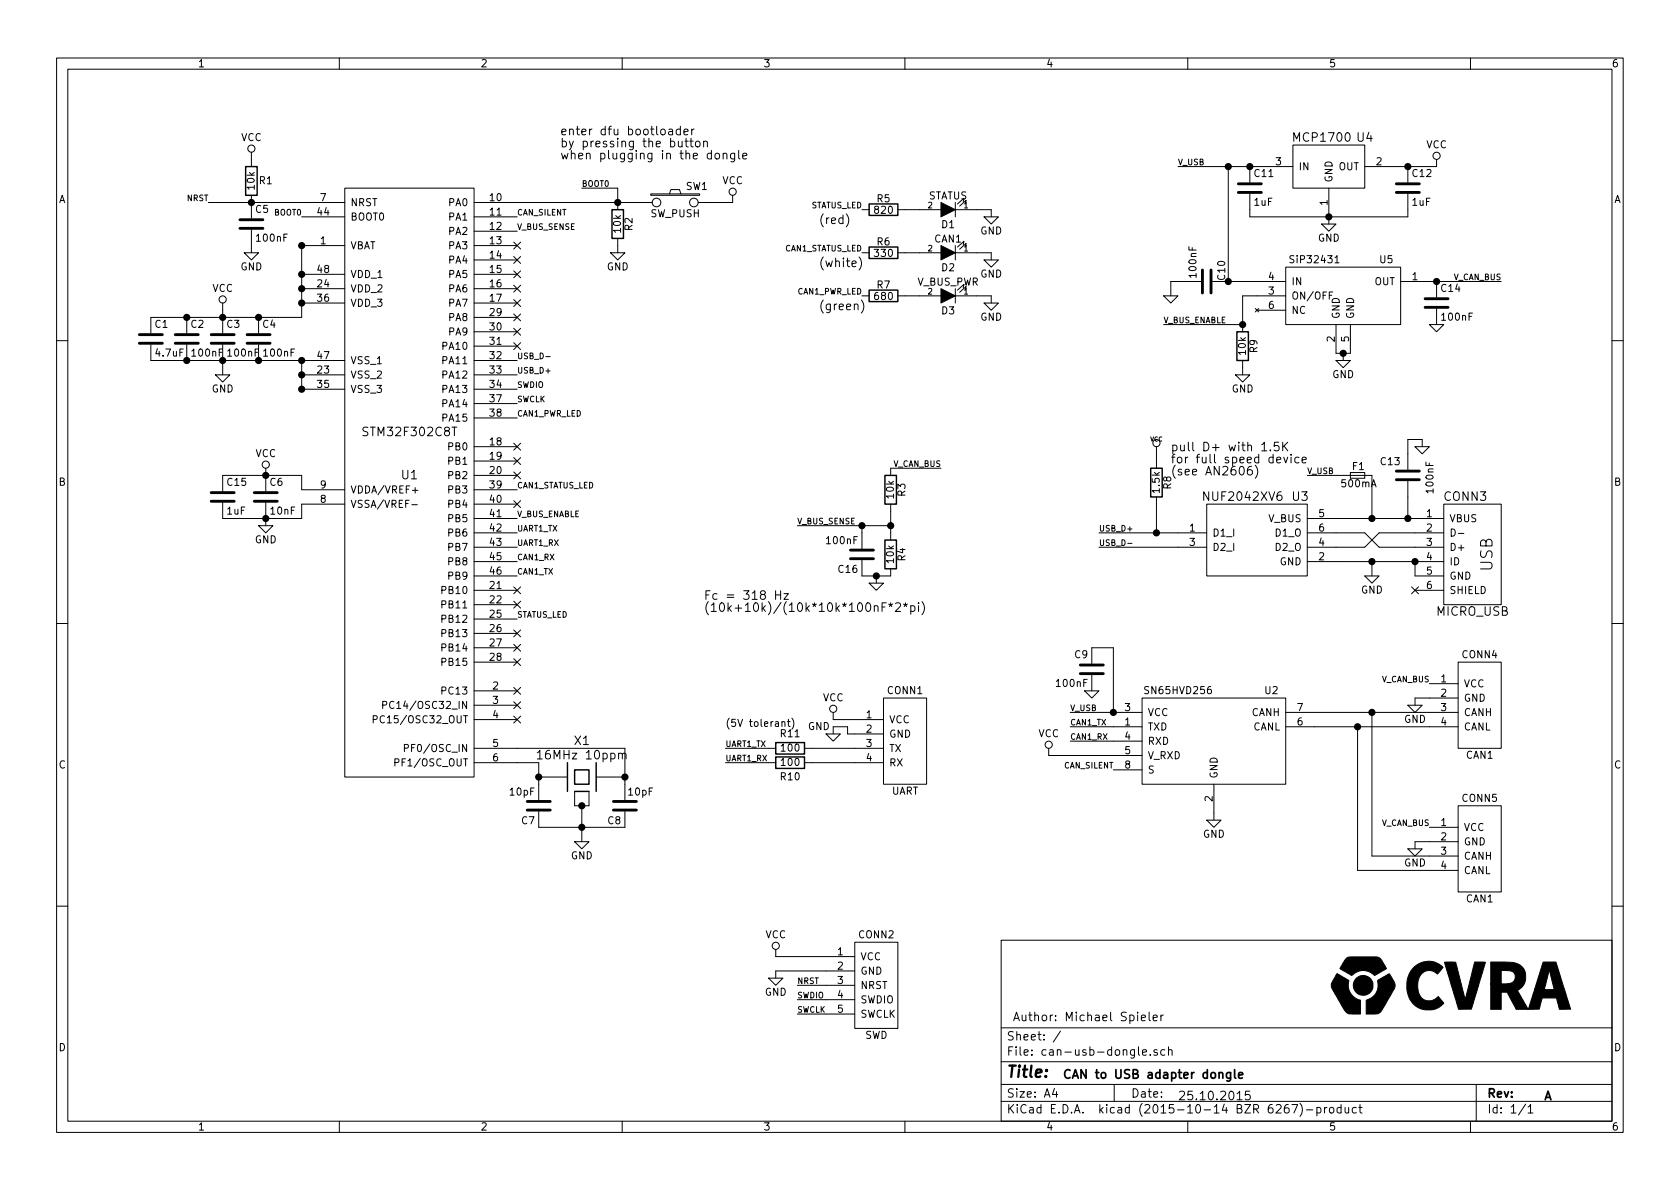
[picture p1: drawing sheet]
EESchema Schematic File Version 2
LIBS:can-usb-dongle-rescue
LIBS:power
LIBS:device
LIBS:transistors
LIBS:conn
LIBS:linear
LIBS:regul
LIBS:74xx
LIBS:cmos4000
LIBS:adc-dac
LIBS:memory
LIBS:xilinx
LIBS:microcontrollers
LIBS:dsp
LIBS:microchip
LIBS:analog_switches
LIBS:motorola
LIBS:texas
LIBS:intel
LIBS:audio
LIBS:interface
LIBS:digital-audio
LIBS:philips
LIBS:display
LIBS:cypress
LIBS:siliconi
LIBS:opto
LIBS:atmel
LIBS:contrib
LIBS:valves
LIBS:_connectors
LIBS:_linear-regulators
LIBS:_stm32
LIBS:_div
LIBS:_transceiver
LIBS:_power
LIBS:cvra
LIBS:logo
LIBS:can-usb-dongle-cache
EELAYER 25 0
EELAYER END
$Descr A4 11693 8268
encoding utf-8
Sheet 1 1
Title ""
Date ""
Rev ""
Comp ""
Comment1 ""
Comment2 ""
Comment3 ""
Comment4 ""
$EndDescr
$Comp
L GND-RESCUE-can-usb-dongle #PWR2
U 1 1
P 1550 2600
F 0 "#PWR2" H 1550 2350 50  0001 C CNN
F 1 "GND" H 1550 2500 50  0000 C CNN
F 2 "" H 1550 2600 60  0000 C CNN
F 3 "" H 1550 2600 60  0000 C CNN
	1    1550 2600
	1    0    0    -1  
$EndComp
$Comp
L VCC #PWR1
U 1 1
P 1550 2150
F 0 "#PWR1" H 1550 2000 50  0001 C CNN
F 1 "VCC" H 1550 2300 50  0000 C CNN
F 2 "" H 1550 2150 60  0000 C CNN
F 3 "" H 1550 2150 60  0000 C CNN
	1    1550 2150
	1    0    0    -1  
$EndComp
$Comp
L C C6
U 1 1
P 1850 3450
F 0 "C6" H 1875 3550 50  0000 L CNN
F 1 "10nF" H 1875 3350 50  0000 L CNN
F 2 "_std:_0603" H 1888 3300 30  0001 C CNN
F 3 "" H 1850 3450 60  0000 C CNN
	1    1850 3450
	1    0    0    -1  
$EndComp
$Comp
L C C4
U 1 1
P 1800 2350
F 0 "C4" H 1825 2450 50  0000 L CNN
F 1 "100nF" H 1825 2250 50  0000 L CNN
F 2 "_std:_0603" H 1838 2200 30  0001 C CNN
F 3 "" H 1800 2350 60  0000 C CNN
	1    1800 2350
	1    0    0    -1  
$EndComp
$Comp
L C C3
U 1 1
P 1550 2350
F 0 "C3" H 1575 2450 50  0000 L CNN
F 1 "100nF" H 1575 2250 50  0000 L CNN
F 2 "_std:_0603" H 1588 2200 30  0001 C CNN
F 3 "" H 1550 2350 60  0000 C CNN
	1    1550 2350
	1    0    0    -1  
$EndComp
$Comp
L C C2
U 1 1
P 1300 2350
F 0 "C2" H 1325 2450 50  0000 L CNN
F 1 "100nF" H 1325 2250 50  0000 L CNN
F 2 "_std:_0603" H 1338 2200 30  0001 C CNN
F 3 "" H 1300 2350 60  0000 C CNN
	1    1300 2350
	1    0    0    -1  
$EndComp
$Comp
L C C1
U 1 1
P 1050 2350
F 0 "C1" H 1075 2450 50  0000 L CNN
F 1 "4.7uF" H 1075 2250 50  0000 L CNN
F 2 "_std:_0603" H 1088 2200 30  0001 C CNN
F 3 "" H 1050 2350 60  0000 C CNN
	1    1050 2350
	1    0    0    -1  
$EndComp
$Comp
L GND-RESCUE-can-usb-dongle #PWR6
U 1 1
P 1850 3650
F 0 "#PWR6" H 1850 3400 50  0001 C CNN
F 1 "GND" H 1850 3550 50  0000 C CNN
F 2 "" H 1850 3650 60  0000 C CNN
F 3 "" H 1850 3650 60  0000 C CNN
	1    1850 3650
	1    0    0    -1  
$EndComp
$Comp
L VCC #PWR5
U 1 1
P 1850 3300
F 0 "#PWR5" H 1850 3150 50  0001 C CNN
F 1 "VCC" H 1850 3450 50  0000 C CNN
F 2 "" H 1850 3300 60  0000 C CNN
F 3 "" H 1850 3300 60  0000 C CNN
	1    1850 3300
	1    0    0    -1  
$EndComp
$Comp
L R R1
U 1 1
P 1750 1250
F 0 "R1" H 1850 1250 50  0000 C CNN
F 1 "10k" V 1750 1250 50  0000 C CNN
F 2 "_std:_0603" V 1680 1250 30  0001 C CNN
F 3 "" H 1750 1250 30  0000 C CNN
	1    1750 1250
	1    0    0    -1  
$EndComp
$Comp
L VCC #PWR3
U 1 1
P 1750 1100
F 0 "#PWR3" H 1750 950 50  0001 C CNN
F 1 "VCC" H 1750 1250 50  0000 C CNN
F 2 "" H 1750 1100 60  0000 C CNN
F 3 "" H 1750 1100 60  0000 C CNN
	1    1750 1100
	1    0    0    -1  
$EndComp
$Comp
L SW_PUSH SW1
U 1 1
P 4700 1400
F 0 "SW1" H 4850 1510 50  0000 C CNN
F 1 "SW_PUSH" H 4700 1320 50  0000 C CNN
F 2 "_div:PushButtonSMD-5x3mm" H 4700 1400 60  0001 C CNN
F 3 "" H 4700 1400 60  0000 C CNN
	1    4700 1400
	1    0    0    -1  
$EndComp
Text Label 2100 1500 2    40   ~ 0
BOOT0
Text Label 1450 1400 2    40   ~ 0
NRST
Text Label 4050 1300 0    40   ~ 0
BOOT0
Text Label 3600 2800 0    40   ~ 0
SWCLK
Text Label 3600 2700 0    40   ~ 0
SWDIO
$Comp
L CAN CONN4
U 1 1
P 10300 4900
F 0 "CONN4" H 10300 5250 50  0000 C CNN
F 1 "CAN1" H 10300 4550 50  0000 C CNN
F 2 "_connectors:_Molex-PicoBlade-SMD-4" H 10550 4900 50  0001 C CNN
F 3 "DOCUMENTATION" H 10550 4900 50  0001 C CNN
	1    10300 4900
	1    0    0    -1  
$EndComp
$Comp
L SWD CONN2
U 1 1
P 6100 6850
F 0 "CONN2" H 6100 7200 50  0000 C CNN
F 1 "SWD" H 6100 6500 50  0000 C CNN
F 2 "_connectors:_Solder_Pad1.27_5" H 6100 6700 50  0001 C CNN
F 3 "DOCUMENTATION" H 6100 6700 50  0001 C CNN
	1    6100 6850
	1    0    0    -1  
$EndComp
Text Label 5550 6950 0    40   ~ 0
SWDIO
Text Label 5550 7050 0    40   ~ 0
SWCLK
Text Label 5550 6850 0    40   ~ 0
NRST
$Comp
L GND-RESCUE-can-usb-dongle #PWR11
U 1 1
P 5400 6800
F 0 "#PWR11" H 5400 6550 50  0001 C CNN
F 1 "GND" H 5400 6700 50  0000 C CNN
F 2 "" H 5400 6800 60  0000 C CNN
F 3 "" H 5400 6800 60  0000 C CNN
	1    5400 6800
	1    0    0    -1  
$EndComp
$Comp
L VCC #PWR10
U 1 1
P 5400 6650
F 0 "#PWR10" H 5400 6500 50  0001 C CNN
F 1 "VCC" H 5400 6800 50  0000 C CNN
F 2 "" H 5400 6650 60  0000 C CNN
F 3 "" H 5400 6650 60  0000 C CNN
	1    5400 6650
	1    0    0    -1  
$EndComp
$Comp
L XTAL-SMD-4-PADS X1
U 1 1
P 4050 5400
F 0 "X1" H 4050 5650 60  0000 C CNN
F 1 "16MHz 10ppm" H 4050 5550 60  0000 C CNN
F 2 "_div:_TSX-3225-SMD-XTAL" H 4050 5400 60  0001 C CNN
F 3 "" H 4050 5400 60  0000 C CNN
	1    4050 5400
	1    0    0    -1  
$EndComp
$Comp
L C C8
U 1 1
P 4350 5600
F 0 "C8" H 4375 5700 50  0000 L CNN
F 1 "10pF" H 4150 5500 50  0000 L CNN
F 2 "_std:_0603" H 4388 5450 30  0001 C CNN
F 3 "" H 4350 5600 60  0000 C CNN
	1    4350 5600
	-1   0    0    1   
$EndComp
$Comp
L C C7
U 1 1
P 3750 5600
F 0 "C7" H 3775 5700 50  0000 L CNN
F 1 "10pF" H 3775 5500 50  0000 L CNN
F 2 "_std:_0603" H 3788 5450 30  0001 C CNN
F 3 "" H 3750 5600 60  0000 C CNN
	1    3750 5600
	-1   0    0    1   
$EndComp
$Comp
L GND-RESCUE-can-usb-dongle #PWR7
U 1 1
P 4050 5850
F 0 "#PWR7" H 4050 5600 50  0001 C CNN
F 1 "GND" H 4050 5750 50  0000 C CNN
F 2 "" H 4050 5850 60  0000 C CNN
F 3 "" H 4050 5850 60  0000 C CNN
	1    4050 5850
	1    0    0    -1  
$EndComp
Text Label 3600 2500 0    40   ~ 0
USB_D-
Text Label 3600 2600 0    40   ~ 0
USB_D+
Text Label 7650 3800 0    40   ~ 0
USB_D-
Text Label 7650 3700 0    40   ~ 0
USB_D+
Text Label 9100 3300 0    40   ~ 0
V_USB
$Comp
L GND-RESCUE-can-usb-dongle #PWR26
U 1 1
P 9550 4000
F 0 "#PWR26" H 9550 3750 50  0001 C CNN
F 1 "GND" H 9550 3900 50  0000 C CNN
F 2 "" H 9550 4000 60  0000 C CNN
F 3 "" H 9550 4000 60  0000 C CNN
	1    9550 4000
	1    0    0    -1  
$EndComp
Text Notes 5050 5050 0    50   ~ 0
(5V tolerant)
Text Label 3600 3900 0    40   ~ 0
CAN1_RX
Text Label 3600 4000 0    40   ~ 0
CAN1_TX
$Comp
L C C5
U 1 1
P 1750 1550
F 0 "C5" H 1775 1650 50  0000 L CNN
F 1 "100nF" H 1775 1450 50  0000 L CNN
F 2 "_std:_0603" H 1788 1400 30  0001 C CNN
F 3 "" H 1750 1550 60  0000 C CNN
	1    1750 1550
	1    0    0    -1  
$EndComp
$Comp
L GND-RESCUE-can-usb-dongle #PWR4
U 1 1
P 1750 1750
F 0 "#PWR4" H 1750 1500 50  0001 C CNN
F 1 "GND" H 1750 1650 50  0000 C CNN
F 2 "" H 1750 1750 60  0000 C CNN
F 3 "" H 1750 1750 60  0000 C CNN
	1    1750 1750
	1    0    0    -1  
$EndComp
$Comp
L R R6
U 1 1
P 6150 1750
F 0 "R6" V 6230 1750 50  0000 C CNN
F 1 "330" V 6150 1750 50  0000 C CNN
F 2 "_std:_0603" V 6080 1750 30  0001 C CNN
F 3 "" H 6150 1750 30  0000 C CNN
	1    6150 1750
	0    -1   -1   0   
$EndComp
$Comp
L GND-RESCUE-can-usb-dongle #PWR16
U 1 1
P 6900 1800
F 0 "#PWR16" H 6900 1550 50  0001 C CNN
F 1 "GND" H 6900 1700 50  0000 C CNN
F 2 "" H 6900 1800 60  0000 C CNN
F 3 "" H 6900 1800 60  0000 C CNN
	1    6900 1800
	1    0    0    -1  
$EndComp
$Comp
L LED D1
U 1 1
P 6600 1450
F 0 "D1" H 6600 1550 50  0000 C CNN
F 1 "STATUS" H 6600 1350 50  0000 C CNN
F 2 "_std:_0603" H 6600 1450 60  0001 C CNN
F 3 "" H 6600 1450 60  0000 C CNN
	1    6600 1450
	-1   0    0    1   
$EndComp
$Comp
L R R5
U 1 1
P 6150 1450
F 0 "R5" V 6230 1450 50  0000 C CNN
F 1 "820" V 6150 1450 50  0000 C CNN
F 2 "_std:_0603" V 6080 1450 30  0001 C CNN
F 3 "" H 6150 1450 30  0000 C CNN
	1    6150 1450
	0    -1   -1   0   
$EndComp
$Comp
L GND-RESCUE-can-usb-dongle #PWR15
U 1 1
P 6900 1500
F 0 "#PWR15" H 6900 1250 50  0001 C CNN
F 1 "GND" H 6900 1400 50  0000 C CNN
F 2 "" H 6900 1500 60  0000 C CNN
F 3 "" H 6900 1500 60  0000 C CNN
	1    6900 1500
	1    0    0    -1  
$EndComp
$Comp
L R R2
U 1 1
P 4300 1550
F 0 "R2" V 4380 1550 50  0000 C CNN
F 1 "10k" V 4300 1550 50  0000 C CNN
F 2 "_std:_0603" V 4230 1550 30  0001 C CNN
F 3 "" H 4300 1550 30  0000 C CNN
	1    4300 1550
	1    0    0    -1  
$EndComp
$Comp
L GND-RESCUE-can-usb-dongle #PWR8
U 1 1
P 4300 1750
F 0 "#PWR8" H 4300 1500 50  0001 C CNN
F 1 "GND" H 4300 1650 50  0000 C CNN
F 2 "" H 4300 1750 60  0000 C CNN
F 3 "" H 4300 1750 60  0000 C CNN
	1    4300 1750
	1    0    0    -1  
$EndComp
$Comp
L VCC #PWR9
U 1 1
P 5100 1400
F 0 "#PWR9" H 5100 1250 50  0001 C CNN
F 1 "VCC" H 5100 1550 50  0000 C CNN
F 2 "" H 5100 1400 60  0000 C CNN
F 3 "" H 5100 1400 60  0000 C CNN
	1    5100 1400
	1    0    0    -1  
$EndComp
Text Label 6000 1450 2    40   ~ 0
STATUS_LED
Text Label 3600 3400 0    40   ~ 0
CAN1_STATUS_LED
$Comp
L LED D2
U 1 1
P 6600 1750
F 0 "D2" H 6600 1850 50  0000 C CNN
F 1 "CAN1" H 6600 1650 50  0000 C CNN
F 2 "_std:_0603" H 6600 1750 60  0001 C CNN
F 3 "" H 6600 1750 60  0000 C CNN
	1    6600 1750
	-1   0    0    1   
$EndComp
Text Label 5050 5200 0    40   ~ 0
UART1_TX
Text Label 5050 5300 0    40   ~ 0
UART1_RX
$Comp
L GND-RESCUE-can-usb-dongle #PWR13
U 1 1
P 5800 5100
F 0 "#PWR13" H 5800 4850 50  0001 C CNN
F 1 "GND" H 5700 5150 50  0000 C CNN
F 2 "" H 5800 5100 60  0000 C CNN
F 3 "" H 5800 5100 60  0000 C CNN
	1    5800 5100
	1    0    0    -1  
$EndComp
Text Label 9950 4750 2    40   ~ 0
V_CAN_BUS
$Comp
L VCC #PWR12
U 1 1
P 5800 5000
F 0 "#PWR12" H 5800 4850 50  0001 C CNN
F 1 "VCC" H 5800 5150 50  0000 C CNN
F 2 "" H 5800 5000 60  0000 C CNN
F 3 "" H 5800 5000 60  0000 C CNN
	1    5800 5000
	1    0    0    -1  
$EndComp
$Comp
L STM32F302C8T U1
U 1 1
P 2850 3350
F 0 "U1" H 2850 3400 60  0000 C CNN
F 1 "STM32F302C8T" H 2850 3700 60  0000 C CNN
F 2 "Housings_QFP:LQFP-48_7x7mm_Pitch0.5mm" H 2850 3450 60  0001 C CNN
F 3 "DOCUMENTATION" H 2850 3450 60  0001 C CNN
	1    2850 3350
	1    0    0    -1  
$EndComp
$Comp
L SN65HVD256 U2
U 1 1
P 8450 5150
F 0 "U2" H 8850 5500 50  0000 C CNN
F 1 "SN65HVD256" H 8200 5500 50  0000 C CNN
F 2 "Housings_SOIC:SOIC-8_3.9x4.9mm_Pitch1.27mm" H 8450 5150 50  0001 C CNN
F 3 "CAN Transceiver" H 8450 5250 50  0001 C CNN
	1    8450 5150
	1    0    0    -1  
$EndComp
$Comp
L GND-RESCUE-can-usb-dongle #PWR22
U 1 1
P 8450 5700
F 0 "#PWR22" H 8450 5450 50  0001 C CNN
F 1 "GND" H 8450 5600 50  0000 C CNN
F 2 "" H 8450 5700 60  0000 C CNN
F 3 "" H 8450 5700 60  0000 C CNN
	1    8450 5700
	1    0    0    -1  
$EndComp
$Comp
L VCC #PWR18
U 1 1
P 7300 5250
F 0 "#PWR18" H 7300 5100 50  0001 C CNN
F 1 "VCC" H 7300 5400 50  0000 C CNN
F 2 "" H 7300 5250 60  0000 C CNN
F 3 "" H 7300 5250 60  0000 C CNN
	1    7300 5250
	1    0    0    -1  
$EndComp
Text Label 7450 5150 0    40   ~ 0
CAN1_RX
Text Label 7450 5050 0    40   ~ 0
CAN1_TX
Text Label 7750 5350 2    40   ~ 0
CAN_SILENT
$Comp
L GND-RESCUE-can-usb-dongle #PWR27
U 1 1
P 9850 4900
F 0 "#PWR27" H 9850 4650 50  0001 C CNN
F 1 "GND" H 9850 4800 50  0000 C CNN
F 2 "" H 9850 4900 60  0000 C CNN
F 3 "" H 9850 4900 60  0000 C CNN
	1    9850 4900
	1    0    0    -1  
$EndComp
Text Label 3600 1500 0    40   ~ 0
CAN_SILENT
Text Label 3600 3800 0    40   ~ 0
UART1_RX
Text Label 3600 3700 0    40   ~ 0
UART1_TX
Text Label 3600 4300 0    40   ~ 0
STATUS_LED
Text Notes 3900 1100 0    60   ~ 0
enter dfu bootloader\nby pressing the button\nwhen plugging in the dongle
$Comp
L SiP32431 U5
U 1 1
P 9350 2000
F 0 "U5" H 9650 2200 50  0000 C CNN
F 1 "SiP32431" H 9150 2200 50  0000 C CNN
F 2 "Housings_SOT-23_SOT-143_TSOT-6:SC-70-6" H 9350 2000 50  0001 C CNN
F 3 "Switch" H 9350 2100 50  0001 C CNN
	1    9350 2000
	1    0    0    -1  
$EndComp
$Comp
L MCP1700 U4
U 1 1
P 9250 1150
F 0 "U4" H 9500 1350 60  0000 C CNN
F 1 "MCP1700" H 9200 1350 60  0000 C CNN
F 2 "_std:SOT-23" H 9150 1600 60  0001 C CNN
F 3 "" H 9150 1600 60  0000 C CNN
	1    9250 1150
	1    0    0    -1  
$EndComp
$Comp
L C C11
U 1 1
P 8700 1300
F 0 "C11" H 8725 1400 50  0000 L CNN
F 1 "1uF" H 8725 1200 50  0000 L CNN
F 2 "_std:_0603" H 8738 1150 30  0001 C CNN
F 3 "" H 8700 1300 60  0000 C CNN
	1    8700 1300
	1    0    0    -1  
$EndComp
$Comp
L C C12
U 1 1
P 9800 1300
F 0 "C12" H 9825 1400 50  0000 L CNN
F 1 "1uF" H 9825 1200 50  0000 L CNN
F 2 "_std:_0603" H 9838 1150 30  0001 C CNN
F 3 "" H 9800 1300 60  0000 C CNN
	1    9800 1300
	1    0    0    -1  
$EndComp
$Comp
L GND-RESCUE-can-usb-dongle #PWR24
U 1 1
P 9250 1550
F 0 "#PWR24" H 9250 1300 50  0001 C CNN
F 1 "GND" H 9250 1450 50  0000 C CNN
F 2 "" H 9250 1550 60  0000 C CNN
F 3 "" H 9250 1550 60  0000 C CNN
	1    9250 1550
	1    0    0    -1  
$EndComp
$Comp
L VCC #PWR30
U 1 1
P 10000 1150
F 0 "#PWR30" H 10000 1000 50  0001 C CNN
F 1 "VCC" H 10000 1300 50  0000 C CNN
F 2 "" H 10000 1150 60  0000 C CNN
F 3 "" H 10000 1150 60  0000 C CNN
	1    10000 1150
	1    0    0    -1  
$EndComp
Text Label 8200 1150 0    40   ~ 0
V_USB
$Comp
L F_Small F1
U 1 1
P 9450 3300
F 0 "F1" H 9410 3360 50  0000 L CNN
F 1 "500mA" H 9330 3240 50  0000 L CNN
F 2 "Resistors_SMD:R_0805" H 9450 3300 60  0001 C CNN
F 3 "" H 9450 3300 60  0000 C CNN
	1    9450 3300
	1    0    0    -1  
$EndComp
Text Label 10450 1950 2    40   ~ 0
V_CAN_BUS
$Comp
L GND-RESCUE-can-usb-dongle #PWR25
U 1 1
P 9350 2500
F 0 "#PWR25" H 9350 2250 50  0001 C CNN
F 1 "GND" H 9350 2400 50  0000 C CNN
F 2 "" H 9350 2500 60  0000 C CNN
F 3 "" H 9350 2500 60  0000 C CNN
	1    9350 2500
	1    0    0    -1  
$EndComp
Text Label 8100 2250 0    40   ~ 0
V_BUS_ENABLE
Text Label 3600 3600 0    40   ~ 0
V_BUS_ENABLE
$Comp
L R R9
U 1 1
P 8650 2400
F 0 "R9" V 8730 2400 50  0000 C CNN
F 1 "10k" V 8650 2400 50  0000 C CNN
F 2 "_std:_0603" V 8580 2400 30  0001 C CNN
F 3 "" H 8650 2400 30  0000 C CNN
	1    8650 2400
	1    0    0    -1  
$EndComp
$Comp
L GND-RESCUE-can-usb-dongle #PWR23
U 1 1
P 8650 2600
F 0 "#PWR23" H 8650 2350 50  0001 C CNN
F 1 "GND" H 8650 2500 50  0000 C CNN
F 2 "" H 8650 2600 60  0000 C CNN
F 3 "" H 8650 2600 60  0000 C CNN
	1    8650 2600
	1    0    0    -1  
$EndComp
NoConn ~ 3600 2400
NoConn ~ 3600 2300
NoConn ~ 3600 1700
$Comp
L CAN CONN5
U 1 1
P 10300 5900
F 0 "CONN5" H 10300 6250 50  0000 C CNN
F 1 "CAN1" H 10300 5550 50  0000 C CNN
F 2 "_connectors:_Molex-PicoBlade-SMD-4" H 10550 5900 50  0001 C CNN
F 3 "DOCUMENTATION" H 10550 5900 50  0001 C CNN
	1    10300 5900
	1    0    0    -1  
$EndComp
Text Label 9950 5750 2    40   ~ 0
V_CAN_BUS
$Comp
L GND-RESCUE-can-usb-dongle #PWR28
U 1 1
P 9850 5900
F 0 "#PWR28" H 9850 5650 50  0001 C CNN
F 1 "GND" H 9850 5800 50  0000 C CNN
F 2 "" H 9850 5900 60  0000 C CNN
F 3 "" H 9850 5900 60  0000 C CNN
	1    9850 5900
	1    0    0    -1  
$EndComp
Text Notes 7400 7500 0    60   ~ 12
CAN to USB adapter dongle
Text Notes 10750 7650 0    60   ~ 12
A
Text Notes 8200 7650 0    60   ~ 0
25.10.2015
Text Notes 7050 7100 0    60   ~ 0
Author: Michael Spieler
$Comp
L LED D3
U 1 1
P 6600 2050
F 0 "D3" H 6600 2150 50  0000 C CNN
F 1 "V_BUS_PWR" H 6600 1950 50  0000 C CNN
F 2 "_std:_0603" H 6600 2050 60  0001 C CNN
F 3 "" H 6600 2050 60  0000 C CNN
	1    6600 2050
	-1   0    0    1   
$EndComp
$Comp
L R R7
U 1 1
P 6150 2050
F 0 "R7" V 6230 2050 50  0000 C CNN
F 1 "680" V 6150 2050 50  0000 C CNN
F 2 "_std:_0603" V 6080 2050 30  0001 C CNN
F 3 "" H 6150 2050 30  0000 C CNN
	1    6150 2050
	0    -1   -1   0   
$EndComp
$Comp
L GND-RESCUE-can-usb-dongle #PWR17
U 1 1
P 6900 2100
F 0 "#PWR17" H 6900 1850 50  0001 C CNN
F 1 "GND" H 6900 2000 50  0000 C CNN
F 2 "" H 6900 2100 60  0000 C CNN
F 3 "" H 6900 2100 60  0000 C CNN
	1    6900 2100
	1    0    0    -1  
$EndComp
Text Label 6550 3250 2    40   ~ 0
V_CAN_BUS
$Comp
L R R3
U 1 1
P 6200 3400
F 0 "R3" V 6280 3400 50  0000 C CNN
F 1 "10k" V 6200 3400 50  0000 C CNN
F 2 "_std:_0603" V 6130 3400 30  0001 C CNN
F 3 "" H 6200 3400 30  0000 C CNN
	1    6200 3400
	1    0    0    -1  
$EndComp
$Comp
L R R4
U 1 1
P 6200 3850
F 0 "R4" V 6280 3850 50  0000 C CNN
F 1 "10k" V 6200 3850 50  0000 C CNN
F 2 "_std:_0603" V 6130 3850 30  0001 C CNN
F 3 "" H 6200 3850 30  0000 C CNN
	1    6200 3850
	1    0    0    -1  
$EndComp
$Comp
L GND-RESCUE-can-usb-dongle #PWR14
U 1 1
P 6100 4050
F 0 "#PWR14" H 6100 4050 30  0001 C CNN
F 1 "GND" H 6100 3980 30  0001 C CNN
F 2 "" H 6100 4050 60  0000 C CNN
F 3 "" H 6100 4050 60  0000 C CNN
	1    6100 4050
	1    0    0    -1  
$EndComp
Text Label 5550 3650 0    40   ~ 0
V_BUS_SENSE
Text Label 3600 1600 0    40   ~ 0
V_BUS_SENSE
$Comp
L C C13
U 1 1
P 9800 3300
F 0 "C13" H 9850 3200 50  0000 L CNN
F 1 "100nF" V 9650 3200 50  0000 L CNN
F 2 "_std:_0603" H 9838 3150 30  0001 C CNN
F 3 "" H 9800 3300 60  0000 C CNN
	1    9800 3300
	-1   0    0    1   
$EndComp
$Comp
L GND-RESCUE-can-usb-dongle #PWR29
U 1 1
P 9900 3100
F 0 "#PWR29" H 9900 3100 30  0001 C CNN
F 1 "GND" H 9900 3030 30  0001 C CNN
F 2 "" H 9900 3100 60  0000 C CNN
F 3 "" H 9900 3100 60  0000 C CNN
	1    9900 3100
	1    0    0    -1  
$EndComp
$Comp
L MICRO_USB CONN3
U 1 1
P 10200 3850
F 0 "CONN3" H 10200 4250 60  0000 C CNN
F 1 "MICRO_USB" H 10250 3450 60  0000 C CNN
F 2 "_connectors:_Micro-USB-AB-receptacle-SMT-th" H 10200 3850 60  0001 C CNN
F 3 "" H 10200 3850 60  0000 C CNN
	1    10200 3850
	1    0    0    -1  
$EndComp
$Comp
L R R8
U 1 1
P 8050 3350
F 0 "R8" V 8130 3350 50  0000 C CNN
F 1 "1.5k" V 8050 3350 50  0000 C CNN
F 2 "_std:_0603" V 7980 3350 30  0001 C CNN
F 3 "" H 8050 3350 30  0000 C CNN
	1    8050 3350
	1    0    0    -1  
$EndComp
$Comp
L VCC #PWR20
U 1 1
P 8050 3150
F 0 "#PWR20" H 8050 3250 30  0001 C CNN
F 1 "VCC" H 8050 3250 30  0000 C CNN
F 2 "" H 8050 3150 60  0000 C CNN
F 3 "" H 8050 3150 60  0000 C CNN
	1    8050 3150
	1    0    0    -1  
$EndComp
Text Notes 8150 3300 0    60   ~ 0
pull D+ with 1.5K\nfor full speed device\n(see AN2606)
NoConn ~ 3600 5000
NoConn ~ 3600 4600
NoConn ~ 3600 4500
NoConn ~ 3600 4400
NoConn ~ 3600 4200
NoConn ~ 3600 4100
NoConn ~ 3600 2200
NoConn ~ 3600 2100
NoConn ~ 3600 2000
NoConn ~ 3600 1900
NoConn ~ 3600 1800
$Comp
L C C14
U 1 1
P 10000 2100
F 0 "C14" H 10025 2200 50  0000 L CNN
F 1 "100nF" H 10025 2000 50  0000 L CNN
F 2 "_std:_0603" H 10038 1950 30  0001 C CNN
F 3 "" H 10000 2100 60  0000 C CNN
	1    10000 2100
	1    0    0    -1  
$EndComp
$Comp
L C C10
U 1 1
P 8400 1950
F 0 "C10" H 8250 2050 50  0000 L CNN
F 1 "100nF" H 8150 1850 50  0000 L CNN
F 2 "_std:_0603" H 8438 1800 30  0001 C CNN
F 3 "" H 8400 1950 60  0000 C CNN
	1    8400 1950
	0    1    1    0   
$EndComp
$Comp
L GND-RESCUE-can-usb-dongle #PWR21
U 1 1
P 8150 2050
F 0 "#PWR21" H 8150 2050 30  0001 C CNN
F 1 "GND" H 8150 1980 30  0001 C CNN
F 2 "" H 8150 2050 60  0000 C CNN
F 3 "" H 8150 2050 60  0000 C CNN
	1    8150 2050
	1    0    0    -1  
$EndComp
$Comp
L GND-RESCUE-can-usb-dongle #PWR31
U 1 1
P 10000 2250
F 0 "#PWR31" H 10000 2250 30  0001 C CNN
F 1 "GND" H 10000 2180 30  0001 C CNN
F 2 "" H 10000 2250 60  0000 C CNN
F 3 "" H 10000 2250 60  0000 C CNN
	1    10000 2250
	1    0    0    -1  
$EndComp
NoConn ~ 9850 4100
$Comp
L NUF2042XV6 U3
U 1 1
P 8750 3750
F 0 "U3" H 9050 4050 60  0000 C CNN
F 1 "NUF2042XV6" H 8650 4050 60  0000 C CNN
F 2 "_std:SOT-563_6-lead" H 8750 3650 60  0001 C CNN
F 3 "" H 8750 3650 60  0000 C CNN
	1    8750 3750
	1    0    0    -1  
$EndComp
$Comp
L C C9
U 1 1
P 7600 4650
F 0 "C9" H 7625 4750 50  0000 L CNN
F 1 "100nF" H 7625 4550 50  0000 L CNN
F 2 "_std:_0603" H 7638 4500 30  0001 C CNN
F 3 "" H 7600 4650 60  0000 C CNN
	1    7600 4650
	-1   0    0    -1  
$EndComp
$Comp
L GND-RESCUE-can-usb-dongle #PWR19
U 1 1
P 7600 4800
F 0 "#PWR19" H 7600 4800 30  0001 C CNN
F 1 "GND" H 7600 4730 30  0001 C CNN
F 2 "" H 7600 4800 60  0000 C CNN
F 3 "" H 7600 4800 60  0000 C CNN
	1    7600 4800
	1    0    0    -1  
$EndComp
Wire Wire Line
	5750 6750 5400 6750
Wire Wire Line
	5400 6650 5750 6650
Wire Wire Line
	5750 7050 5550 7050
Wire Wire Line
	5550 6950 5750 6950
Wire Wire Line
	5550 6850 5750 6850
Connection ~ 1750 1400
Wire Wire Line
	1450 1400 2100 1400
Connection ~ 1800 2500
Connection ~ 1300 2500
Connection ~ 1550 2500
Connection ~ 1800 2200
Connection ~ 1550 2200
Connection ~ 1300 2200
Wire Wire Line
	6800 1450 6900 1450
Connection ~ 4300 1400
Wire Wire Line
	5000 1400 5100 1400
Wire Wire Line
	2100 2200 2100 1700
Wire Wire Line
	2100 2500 2100 2700
Connection ~ 2100 2500
Connection ~ 2100 2600
Connection ~ 2100 2700
Connection ~ 2100 2100
Connection ~ 2100 2000
Connection ~ 2100 1900
Connection ~ 2100 1700
Wire Wire Line
	6800 1750 6900 1750
Wire Wire Line
	9150 4950 9950 4950
Wire Wire Line
	9150 5050 9950 5050
Wire Wire Line
	8450 5650 8450 5700
Wire Wire Line
	7300 5250 7750 5250
Wire Wire Line
	9850 4850 9950 4850
Wire Wire Line
	5800 5000 5950 5000
Wire Wire Line
	8200 1150 8800 1150
Connection ~ 8700 1150
Wire Wire Line
	9700 1150 10000 1150
Connection ~ 9800 1150
Wire Wire Line
	8700 1450 8700 1500
Wire Wire Line
	8700 1500 9800 1500
Wire Wire Line
	9800 1500 9800 1450
Connection ~ 9250 1500
Connection ~ 8550 1150
Wire Wire Line
	9950 1950 10450 1950
Wire Wire Line
	9300 2450 9400 2450
Connection ~ 9350 2450
Wire Wire Line
	8100 2250 8650 2250
Connection ~ 8650 2250
Wire Wire Line
	4300 1400 4300 1300
Wire Wire Line
	4300 1300 4050 1300
Wire Wire Line
	9850 5850 9950 5850
Wire Wire Line
	9950 5950 9550 5950
Wire Wire Line
	9450 6050 9950 6050
Wire Wire Line
	9850 4900 9850 4850
Wire Wire Line
	9850 5900 9850 5850
Wire Wire Line
	9350 2500 9350 2450
Wire Wire Line
	9250 1550 9250 1500
Wire Wire Line
	6900 1750 6900 1800
Wire Wire Line
	6900 1450 6900 1500
Wire Wire Line
	4300 1750 4300 1700
Wire Wire Line
	1750 1750 1750 1700
Wire Wire Line
	5400 6750 5400 6800
Wire Wire Line
	6800 2050 6900 2050
Wire Wire Line
	6900 2050 6900 2100
Wire Wire Line
	9550 5950 9550 4950
Connection ~ 9550 4950
Wire Wire Line
	9450 5050 9450 6050
Connection ~ 9450 5050
Wire Wire Line
	5550 3650 6200 3650
Wire Wire Line
	6200 3550 6200 3700
Connection ~ 6200 3650
Wire Wire Line
	6100 4050 6100 4000
Wire Wire Line
	6550 3250 6200 3250
Wire Wire Line
	7650 3800 8200 3800
Wire Wire Line
	7650 3700 8200 3700
Connection ~ 9800 3600
Wire Wire Line
	9800 3600 9800 3450
Wire Wire Line
	9800 3150 9800 3050
Wire Wire Line
	9800 3050 9900 3050
Wire Wire Line
	9900 3050 9900 3100
Wire Wire Line
	8050 3150 8050 3200
Wire Wire Line
	9550 4000 9550 3900
Wire Wire Line
	9850 3900 9850 4000
Connection ~ 10000 1950
Wire Wire Line
	8650 2050 8750 2050
Wire Wire Line
	9300 3600 9850 3600
Wire Wire Line
	9300 3900 9850 3900
Connection ~ 9850 3900
Wire Wire Line
	9550 3300 9550 3600
Connection ~ 9550 3600
Connection ~ 9550 3900
Wire Wire Line
	7600 4500 7750 4500
Wire Wire Line
	7750 4500 7750 4950
Wire Wire Line
	7750 4950 7450 4950
Connection ~ 7750 4950
Wire Wire Line
	7450 5050 7750 5050
Wire Wire Line
	7750 5150 7450 5150
Wire Wire Line
	9100 3300 9350 3300
Wire Wire Line
	8150 2050 8150 1950
Wire Wire Line
	8150 1950 8250 1950
Wire Wire Line
	8550 1950 8750 1950
Wire Wire Line
	8550 1950 8550 1150
Connection ~ 8550 1950
Wire Wire Line
	8650 2250 8650 2050
Wire Wire Line
	8650 2550 8650 2600
Wire Wire Line
	4000 5600 4100 5600
Wire Wire Line
	4050 5600 4050 5850
Connection ~ 4050 5600
Wire Wire Line
	3750 5750 4350 5750
Connection ~ 4050 5750
Wire Wire Line
	4350 5200 4350 5450
Wire Wire Line
	3750 5300 3750 5450
Connection ~ 3750 5400
Connection ~ 4350 5400
Wire Wire Line
	3750 5300 3600 5300
Wire Wire Line
	4350 5200 3600 5200
Wire Wire Line
	3600 1400 4400 1400
$Comp
L R R10
U 1 1
P 5500 5300
F 0 "R10" V 5600 5300 50  0000 C CNN
F 1 "100" V 5500 5300 50  0000 C CNN
F 2 "_std:_0603" V 5430 5300 30  0001 C CNN
F 3 "" H 5500 5300 30  0000 C CNN
	1    5500 5300
	0    1    1    0   
$EndComp
$Comp
L R R11
U 1 1
P 5500 5200
F 0 "R11" V 5400 5200 50  0000 C CNN
F 1 "100" V 5500 5200 50  0000 C CNN
F 2 "_std:_0603" V 5430 5200 30  0001 C CNN
F 3 "" H 5500 5200 30  0000 C CNN
	1    5500 5200
	0    1    1    0   
$EndComp
Wire Wire Line
	5050 5200 5350 5200
Wire Wire Line
	5050 5300 5350 5300
Wire Wire Line
	5650 5300 5950 5300
Wire Wire Line
	5950 5200 5650 5200
Wire Wire Line
	5800 5100 5800 5050
Wire Wire Line
	5800 5050 5900 5050
Wire Wire Line
	5900 5050 5900 5100
Wire Wire Line
	5900 5100 5950 5100
Wire Wire Line
	1550 2500 1550 2600
Wire Wire Line
	1050 2200 2100 2200
Wire Wire Line
	1050 2500 2100 2500
Wire Wire Line
	1550 2150 1550 2200
$Comp
L C C15
U 1 1
P 1550 3450
F 0 "C15" H 1575 3550 50  0000 L CNN
F 1 "1uF" H 1575 3350 50  0000 L CNN
F 2 "_std:_0603" H 1588 3300 30  0001 C CNN
F 3 "" H 1550 3450 60  0000 C CNN
	1    1550 3450
	1    0    0    -1  
$EndComp
Wire Wire Line
	1550 3600 2100 3600
Wire Wire Line
	2100 3600 2100 3500
Wire Wire Line
	2100 3300 2100 3400
Wire Wire Line
	1550 3300 2100 3300
Connection ~ 1850 3300
Connection ~ 1850 3600
Wire Wire Line
	1850 3600 1850 3650
Text Label 6000 2050 2    40   ~ 0
CAN1_PWR_LED
Text Label 3600 2900 0    40   ~ 0
CAN1_PWR_LED
Text Label 6000 1750 2    40   ~ 0
CAN1_STATUS_LED
$Comp
L UART CONN1
U 1 1
P 6300 5150
F 0 "CONN1" H 6300 5500 50  0000 C CNN
F 1 "UART" H 6300 4800 50  0000 C CNN
F 2 "_connectors:Molex-PicoBlade-4" H 6300 5150 50  0001 C CNN
F 3 "DOCUMENTATION" H 6300 5150 50  0001 C CNN
	1    6300 5150
	1    0    0    -1  
$EndComp
Wire Wire Line
	8050 3500 8050 3700
Connection ~ 8050 3700
Wire Wire Line
	9300 3700 9500 3700
Wire Wire Line
	9500 3700 9600 3800
Wire Wire Line
	9600 3800 9850 3800
Wire Wire Line
	9850 3700 9600 3700
Wire Wire Line
	9600 3700 9500 3800
Wire Wire Line
	9500 3800 9300 3800
Wire Wire Line
	6300 1750 6400 1750
Wire Wire Line
	6300 1450 6400 1450
Wire Wire Line
	6300 2050 6400 2050
NoConn ~ 3600 3300
NoConn ~ 3600 3200
NoConn ~ 3600 3100
NoConn ~ 3600 4800
NoConn ~ 3600 4900
Text Label 7450 4950 0    40   ~ 0
V_USB
NoConn ~ 3600 3500
$Comp
L C C16
U 1 1
P 6000 3850
F 0 "C16" H 6025 3950 50  0000 L CNN
F 1 "100nF" H 6025 3750 50  0000 L CNN
F 2 "_std:_0603" H 6038 3700 30  0001 C CNN
F 3 "" H 6000 3850 60  0000 C CNN
	1    6000 3850
	-1   0    0    1   
$EndComp
Wire Wire Line
	6000 3650 6000 3700
Connection ~ 6000 3650
Wire Wire Line
	6000 4000 6200 4000
Connection ~ 6100 4000
Text Notes 4900 4250 0    60   ~ 0
Fc = 318 Hz\n(10k+10k)/(10k*10k*100nF*2*pi)
$Comp
L CVRA_logo #G1
U 1 1
P 10100 6850
F 0 "#G1" H 10100 6682 60  0001 C CNN
F 1 "CVRA_logo" H 10100 7018 60  0001 C CNN
F 2 "" H 10100 6850 60  0000 C CNN
F 3 "" H 10100 6850 60  0000 C CNN
	1    10100 6850
	1    0    0    -1  
$EndComp
Text Notes 5700 1550 0    60   ~ 0
(red)
Text Notes 5700 1850 0    60   ~ 0
(white)
Text Notes 5700 2150 0    60   ~ 0
(green)
$EndSCHEMATC
